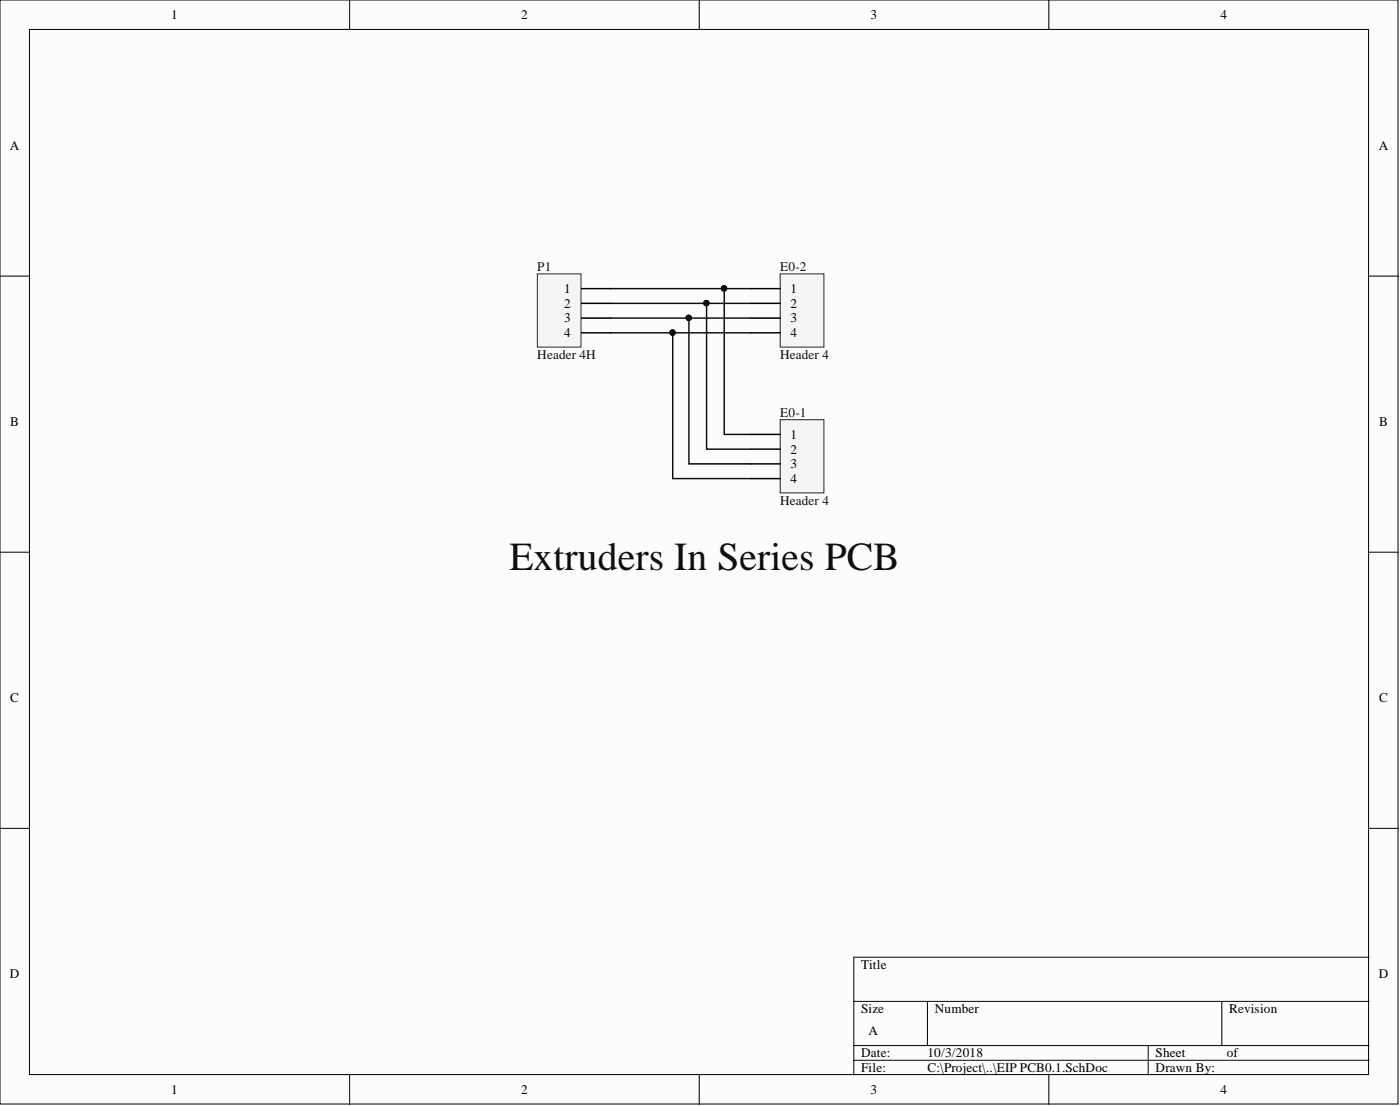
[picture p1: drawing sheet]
<svg xmlns="http://www.w3.org/2000/svg" width="241mm" height="190mm" viewBox="0 0 241 190" stroke-linecap="round" stroke-linejoin="round" font-family="sans-serif">
<g fill="#fcfcfc" stroke="#000" stroke-width=".17">
<path d="M0 0h241v190.2h-241z"/>
<path d="M5.1 5.1h230.8v180h-230.8z"/>
</g>
<g fill="none" stroke="#000" stroke-width=".17">
<path d="M60.3 0v5.1M120.5 0v5.1M180.8 0v5.1M0 47.6h5.1M236 47.6h5M0 95.1h5.1M236 95.1h5M0 142.7h5.1M236 142.7h5M147.2 172.5h88.8M159.8 172.5v7.6M210.6 172.5v7.6"/>
<path d="M236 164.9h-88.8v20.3M60.3 185.2v5M120.5 185.2v5M147.2 180.1h88.8M147.2 182.6h88.8M180.8 185.2v5M197.9 180.1v5.1"/>
</g>
<path d="M134.5 47.2h7.5v12.6h-7.5z" fill="#f5f5f5" stroke="#262626" stroke-width=".17"/>
<path d="M129.4 49.7h5.1M129.4 52.3h5.1M129.4 54.8h5.1M129.4 57.3h5.1" fill="none" stroke="#000" stroke-width=".25"/>
<path d="M134.5 72.3h7.5v12.6h-7.5z" fill="#f5f5f5" stroke="#262626" stroke-width=".17"/>
<path d="M129.4 74.8h5.1M129.4 77.4h5.1M129.4 79.9h5.1M129.4 82.4h5.1" fill="none" stroke="#000" stroke-width=".25"/>
<path d="M105.3 49.7h24.1M105.3 52.3h24.1M105.3 54.8h24.1M105.3 57.3h24.1M116 57.3v25.1h13.4M118.7 54.8v25.1h10.7M121.8 52.3v25.1h7.6M124.8 49.7v25.1h4.6" fill="none" stroke="#0e0e0e" stroke-width=".25"/>
<g fill="#0e0e0e" stroke="#0e0e0e" stroke-width=".17">
<circle cx="124.8" cy="49.7" r=".47"/>
<circle cx="121.7" cy="52.2" r=".47"/>
<circle cx="118.7" cy="54.7" r=".47"/>
<circle cx="115.9" cy="57.3" r=".47"/>
</g>
<path d="M92.6 47.2h7.5v12.6h-7.5z" fill="#f5f5f5" stroke="#262626" stroke-width=".17"/>
<path d="M100.2 49.7h5.1M100.2 52.3h5.1M100.2 54.8h5.1M100.2 57.3h5.1" fill="none" stroke="#000" stroke-width=".25"/>
<text font-size="6.8" fill="#0e0e0e" x="87.8" y="98.2">Extruders In Series PCB</text>
<g font-size="2.3">
<text x="29.5" y="3.3">1</text>
<text x="89.8" y="3.3">2</text>
<text x="150" y="3.3">3</text>
<text x="210.3" y="3.3">4</text>
<text x="1.7" y="25.8">A</text>
<text x="237.7" y="25.8">A</text>
<text x="97.3" y="50.5">1</text>
<text x="97.3" y="53">2</text>
<text x="136.2" y="50.5">1</text>
<text x="136.2" y="53">2</text>
<text x="97.3" y="55.5">3</text>
<text x="97.3" y="58.1">4</text>
<text x="136.2" y="55.5">3</text>
<text x="136.2" y="58.1">4</text>
<text x="1.8" y="73.4">B</text>
<text x="136.2" y="75.6">1</text>
<text x="237.7" y="73.4">B</text>
<text x="136.2" y="78.1">2</text>
<text x="136.2" y="80.7">3</text>
<text x="136.2" y="83.2">4</text>
<text x="1.8" y="120.9">C</text>
<text x="237.7" y="120.9">C</text>
<text x="148.4" y="166.9">Title</text>
<text x="1.7" y="168.5">D</text>
<text x="237.7" y="168.5">D</text>
<text x="148.4" y="174.5">Size</text>
<text x="149.7" y="178.3">A</text>
<text x="161.1" y="174.5">Number</text>
<text x="211.9" y="174.5">Revision</text>
<text x="148.4" y="182.1">Date:</text>
<text x="148.4" y="184.7">File:</text>
<text x="159.8" y="182.1">10/3/2018</text>
<text x="159.8" y="184.7">C:\Project\..\EIP PCB0.1.SchDoc</text>
<text x="199.2" y="182.1">Sheet</text>
<text x="199.2" y="184.7">Drawn By:</text>
<text x="211.4" y="182.1">of</text>
<text x="29.5" y="188.5">1</text>
<text x="89.8" y="188.5">2</text>
<text x="150" y="188.5">3</text>
<text x="210.3" y="188.5">4</text>
</g>
<g font-size="2.3" fill="#0e0e0e">
<text x="92.6" y="46.7">P1</text>
<text x="134.5" y="46.7">E0-2</text>
<text x="92.6" y="61.9">Header 4H</text>
<text x="134.5" y="61.9">Header 4</text>
<text x="134.5" y="71.8">E0-1</text>
<text x="134.5" y="87">Header 4</text>
</g>
</svg>
